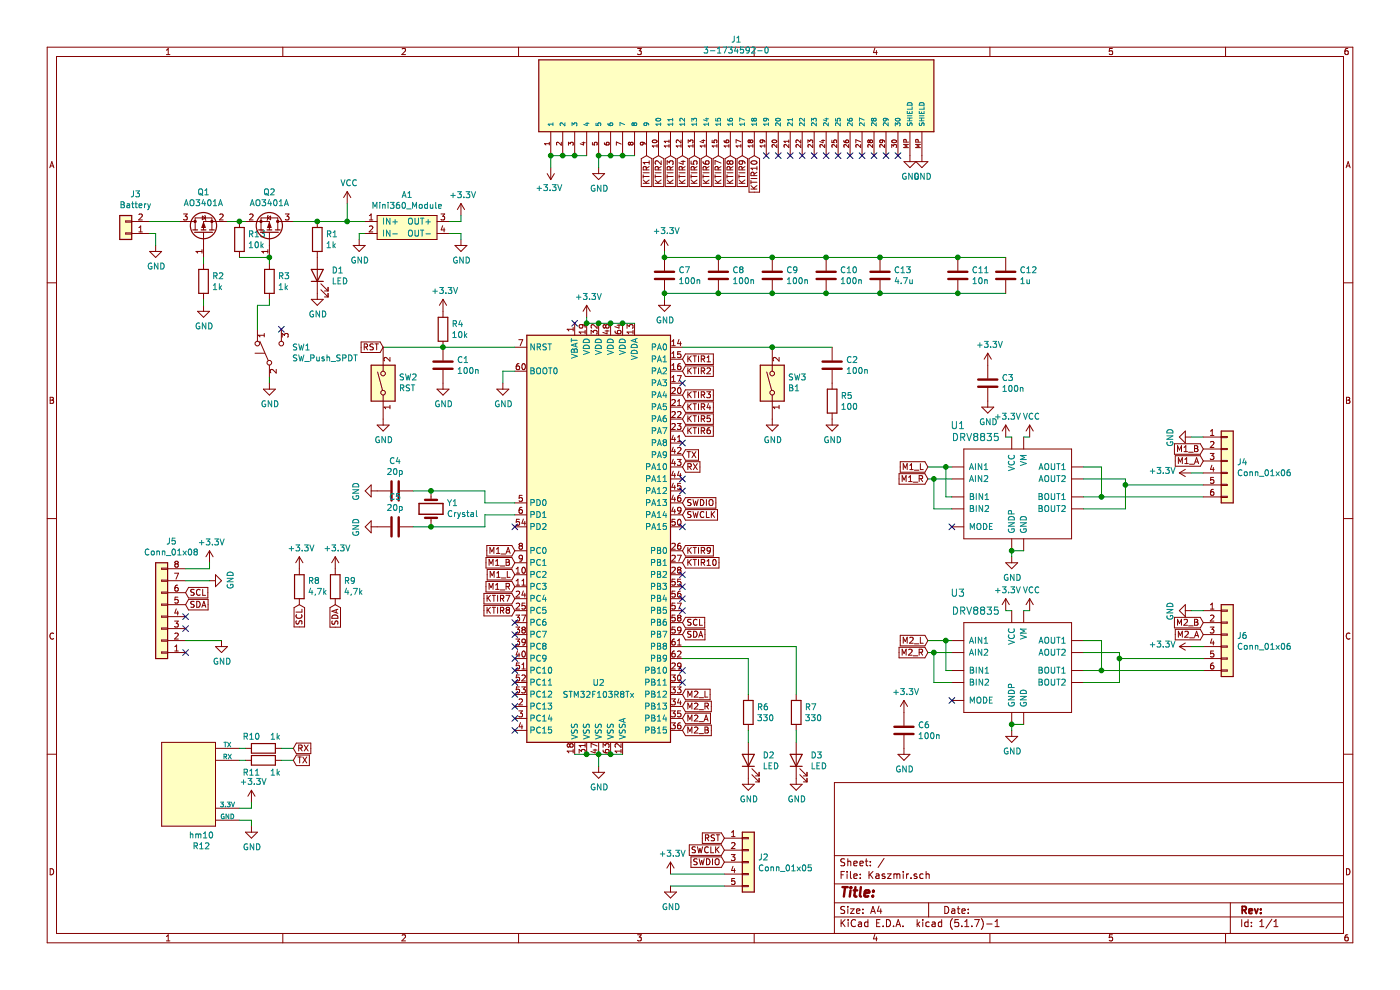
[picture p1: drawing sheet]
EESchema Schematic File Version 4
EELAYER 30 0
EELAYER END
$Descr A4 11693 8268
encoding utf-8
Sheet 1 1
Title ""
Date ""
Rev ""
Comp ""
Comment1 ""
Comment2 ""
Comment3 ""
Comment4 ""
$EndDescr
$Comp
L Connector_Generic:Conn_01x06 J4
U 1 1
P 10250 3850
F 0 "J4" H 10330 3842 50  0000 L CNN
F 1 "Conn_01x06" H 10330 3751 50  0000 L CNN
F 2 "Connector_PinSocket_2.54mm:PinSocket_1x06_P2.54mm_Vertical" H 10250 3850 50  0001 C CNN
F 3 "~" H 10250 3850 50  0001 C CNN
	1    10250 3850
	1    0    0    -1  
$EndComp
$Comp
L Connector_Generic:Conn_01x06 J6
U 1 1
P 10250 5300
F 0 "J6" H 10330 5292 50  0000 L CNN
F 1 "Conn_01x06" H 10330 5201 50  0000 L CNN
F 2 "Connector_PinSocket_2.54mm:PinSocket_1x06_P2.54mm_Vertical" H 10250 5300 50  0001 C CNN
F 3 "~" H 10250 5300 50  0001 C CNN
	1    10250 5300
	1    0    0    -1  
$EndComp
$Comp
L Connector_Generic:Conn_01x02 J3
U 1 1
P 1050 1950
F 0 "J3" H 968 1625 50  0000 C CNN
F 1 "Battery" H 968 1716 50  0000 C CNN
F 2 "Connector_PinHeader_2.54mm:PinHeader_1x02_P2.54mm_Vertical" H 1050 1950 50  0001 C CNN
F 3 "~" H 1050 1950 50  0001 C CNN
	1    1050 1950
	-1   0    0    1   
$EndComp
$Comp
L Charleslabs_Parts:Mini360_Module A1
U 1 1
P 3400 1900
F 0 "A1" H 3400 2175 50  0000 C CNN
F 1 "Mini360_Module" H 3400 2084 50  0000 C CNN
F 2 "Charleslabs_Parts:Mini360_Module" H 3400 1750 50  0001 C CNN
F 3 "" H 3150 2000 50  0001 C CNN
	1    3400 1900
	1    0    0    -1  
$EndComp
$Comp
L Transistor_FET:AO3401A Q1
U 1 1
P 1700 1950
F 0 "Q1" V 2042 1950 50  0000 C CNN
F 1 "AO3401A" V 1951 1950 50  0000 C CNN
F 2 "Package_TO_SOT_SMD:SOT-23" H 1900 1875 50  0001 L CIN
F 3 "http://www.aosmd.com/pdfs/datasheet/AO3401A.pdf" H 1700 1950 50  0001 L CNN
	1    1700 1950
	0    -1   -1   0   
$EndComp
$Comp
L Device:R R2
U 1 1
P 1700 2350
F 0 "R2" H 1770 2396 50  0000 L CNN
F 1 "1k" H 1770 2305 50  0000 L CNN
F 2 "Resistor_SMD:R_0603_1608Metric" V 1630 2350 50  0001 C CNN
F 3 "~" H 1700 2350 50  0001 C CNN
	1    1700 2350
	1    0    0    -1  
$EndComp
$Comp
L power:GND #PWR09
U 1 1
P 1700 2550
F 0 "#PWR09" H 1700 2300 50  0001 C CNN
F 1 "GND" H 1705 2377 50  0000 C CNN
F 2 "" H 1700 2550 50  0001 C CNN
F 3 "" H 1700 2550 50  0001 C CNN
	1    1700 2550
	1    0    0    -1  
$EndComp
$Comp
L power:VCC #PWR03
U 1 1
P 2900 1700
F 0 "#PWR03" H 2900 1550 50  0001 C CNN
F 1 "VCC" H 2915 1873 50  0000 C CNN
F 2 "" H 2900 1700 50  0001 C CNN
F 3 "" H 2900 1700 50  0001 C CNN
	1    2900 1700
	1    0    0    -1  
$EndComp
$Comp
L drv883x:DRV8835 U3
U 1 1
P 8500 5550
F 0 "U3" H 8000 6150 60  0000 C CNN
F 1 "DRV8835" H 8150 6000 60  0000 C CNN
F 2 "Package_SON:WSON-12-1EP_3x2mm_P0.5mm_EP1x2.65_ThermalVias" H 8200 5700 60  0001 C CNN
F 3 "" H 8200 5700 60  0001 C CNN
	1    8500 5550
	1    0    0    -1  
$EndComp
$Comp
L drv883x:DRV8835 U1
U 1 1
P 8500 4100
F 0 "U1" H 8000 4650 60  0000 C CNN
F 1 "DRV8835" H 8150 4550 60  0000 C CNN
F 2 "Package_SON:WSON-12-1EP_3x2mm_P0.5mm_EP1x2.65_ThermalVias" H 8200 4250 60  0001 C CNN
F 3 "" H 8200 4250 60  0001 C CNN
	1    8500 4100
	1    0    0    -1  
$EndComp
$Comp
L hm10:hm10 R12
U 1 1
P 1600 6550
F 0 "R12" H 1517 6035 50  0000 C CNN
F 1 "hm10" H 1517 6126 50  0000 C CNN
F 2 "hm10:HM10" V 1650 6300 50  0001 L CNN
F 3 "" H 1550 6500 50  0001 C CNN
	1    1600 6550
	-1   0    0    -1  
$EndComp
$Comp
L Connector_Generic:Conn_01x08 J5
U 1 1
P 1350 5150
F 0 "J5" H 1268 4525 50  0000 C CNN
F 1 "Conn_01x08" H 1268 4616 50  0000 C CNN
F 2 "Connector_PinHeader_2.54mm:PinHeader_1x08_P2.54mm_Vertical" H 1350 5150 50  0001 C CNN
F 3 "~" H 1350 5150 50  0001 C CNN
	1    1350 5150
	-1   0    0    1   
$EndComp
$Comp
L Transistor_FET:AO3401A Q2
U 1 1
P 2250 1950
F 0 "Q2" V 2592 1950 50  0000 C CNN
F 1 "AO3401A" V 2501 1950 50  0000 C CNN
F 2 "Package_TO_SOT_SMD:SOT-23" H 2450 1875 50  0001 L CIN
F 3 "http://www.aosmd.com/pdfs/datasheet/AO3401A.pdf" H 2250 1950 50  0001 L CNN
	1    2250 1950
	0    1    -1   0   
$EndComp
$Comp
L Device:R R3
U 1 1
P 2250 2350
F 0 "R3" H 2320 2396 50  0000 L CNN
F 1 "1k" H 2320 2305 50  0000 L CNN
F 2 "Resistor_SMD:R_0603_1608Metric" V 2180 2350 50  0001 C CNN
F 3 "~" H 2250 2350 50  0001 C CNN
	1    2250 2350
	1    0    0    -1  
$EndComp
$Comp
L power:GND #PWR013
U 1 1
P 2250 3200
F 0 "#PWR013" H 2250 2950 50  0001 C CNN
F 1 "GND" H 2255 3027 50  0000 C CNN
F 2 "" H 2250 3200 50  0001 C CNN
F 3 "" H 2250 3200 50  0001 C CNN
	1    2250 3200
	1    0    0    -1  
$EndComp
$Comp
L power:GND #PWR041
U 1 1
P 5000 6400
F 0 "#PWR041" H 5000 6150 50  0001 C CNN
F 1 "GND" H 5005 6227 50  0000 C CNN
F 2 "" H 5000 6400 50  0001 C CNN
F 3 "" H 5000 6400 50  0001 C CNN
	1    5000 6400
	1    0    0    -1  
$EndComp
$Comp
L power:GND #PWR043
U 1 1
P 2100 6900
F 0 "#PWR043" H 2100 6650 50  0001 C CNN
F 1 "GND" H 2105 6727 50  0000 C CNN
F 2 "" H 2100 6900 50  0001 C CNN
F 3 "" H 2100 6900 50  0001 C CNN
	1    2100 6900
	1    0    0    -1  
$EndComp
$Comp
L power:+3.3V #PWR04
U 1 1
P 3850 1800
F 0 "#PWR04" H 3850 1650 50  0001 C CNN
F 1 "+3.3V" H 3865 1973 50  0000 C CNN
F 2 "" H 3850 1800 50  0001 C CNN
F 3 "" H 3850 1800 50  0001 C CNN
	1    3850 1800
	1    0    0    -1  
$EndComp
$Comp
L power:+3.3V #PWR042
U 1 1
P 2100 6700
F 0 "#PWR042" H 2100 6550 50  0001 C CNN
F 1 "+3.3V" H 2115 6873 50  0000 C CNN
F 2 "" H 2100 6700 50  0001 C CNN
F 3 "" H 2100 6700 50  0001 C CNN
	1    2100 6700
	1    0    0    -1  
$EndComp
$Comp
L power:+3.3V #PWR011
U 1 1
P 4900 2650
F 0 "#PWR011" H 4900 2500 50  0001 C CNN
F 1 "+3.3V" H 4915 2823 50  0000 C CNN
F 2 "" H 4900 2650 50  0001 C CNN
F 3 "" H 4900 2650 50  0001 C CNN
	1    4900 2650
	1    0    0    -1  
$EndComp
Wire Wire Line
	1250 1850 1500 1850
$Comp
L power:GND #PWR07
U 1 1
P 1300 2050
F 0 "#PWR07" H 1300 1800 50  0001 C CNN
F 1 "GND" H 1305 1877 50  0000 C CNN
F 2 "" H 1300 2050 50  0001 C CNN
F 3 "" H 1300 2050 50  0001 C CNN
	1    1300 2050
	1    0    0    -1  
$EndComp
Wire Wire Line
	1250 1950 1300 1950
Wire Wire Line
	1300 1950 1300 2050
Wire Wire Line
	1700 2150 1700 2200
Wire Wire Line
	1700 2500 1700 2550
Wire Wire Line
	1900 1850 2000 1850
Wire Wire Line
	2250 2150 2250 2200
Wire Wire Line
	2250 2500 2250 2550
Wire Wire Line
	2250 3150 2250 3200
Wire Wire Line
	2450 1850 2650 1850
Wire Wire Line
	2900 1700 2900 1850
Connection ~ 2900 1850
Wire Wire Line
	2900 1850 3050 1850
$Comp
L power:GND #PWR05
U 1 1
P 3000 2000
F 0 "#PWR05" H 3000 1750 50  0001 C CNN
F 1 "GND" H 3005 1827 50  0000 C CNN
F 2 "" H 3000 2000 50  0001 C CNN
F 3 "" H 3000 2000 50  0001 C CNN
	1    3000 2000
	1    0    0    -1  
$EndComp
Wire Wire Line
	3000 2000 3000 1950
Wire Wire Line
	3000 1950 3050 1950
$Comp
L power:GND #PWR06
U 1 1
P 3850 2000
F 0 "#PWR06" H 3850 1750 50  0001 C CNN
F 1 "GND" H 3855 1827 50  0000 C CNN
F 2 "" H 3850 2000 50  0001 C CNN
F 3 "" H 3850 2000 50  0001 C CNN
	1    3850 2000
	1    0    0    -1  
$EndComp
Wire Wire Line
	3750 1950 3850 1950
Wire Wire Line
	3850 1950 3850 2000
Wire Wire Line
	3750 1850 3850 1850
Wire Wire Line
	3850 1850 3850 1800
$Comp
L power:+3.3V #PWR01
U 1 1
P 4600 1400
F 0 "#PWR01" H 4600 1250 50  0001 C CNN
F 1 "+3.3V" H 4615 1573 50  0000 C CNN
F 2 "" H 4600 1400 50  0001 C CNN
F 3 "" H 4600 1400 50  0001 C CNN
	1    4600 1400
	-1   0    0    1   
$EndComp
Wire Wire Line
	4600 1400 4600 1300
$Comp
L Switch:SW_DIP_x01 SW2
U 1 1
P 3200 3200
F 0 "SW2" V 3246 3070 50  0000 R CNN
F 1 "RST" V 3155 3070 50  0000 R CNN
F 2 "Button_Switch_SMD:SW_SPST_B3U-1000P-B" H 3200 3200 50  0001 C CNN
F 3 "~" H 3200 3200 50  0001 C CNN
	1    3200 3200
	0    -1   -1   0   
$EndComp
$Comp
L Switch:SW_DIP_x01 SW3
U 1 1
P 6450 3200
F 0 "SW3" V 6496 3070 50  0000 R CNN
F 1 "B1" V 6405 3070 50  0000 R CNN
F 2 "Button_Switch_SMD:SW_SPST_B3U-1000P-B" H 6450 3200 50  0001 C CNN
F 3 "~" H 6450 3200 50  0001 C CNN
	1    6450 3200
	0    -1   -1   0   
$EndComp
$Comp
L Device:LED D1
U 1 1
P 2650 2300
F 0 "D1" V 2689 2182 50  0000 R CNN
F 1 "LED" V 2598 2182 50  0000 R CNN
F 2 "LED_SMD:LED_0603_1608Metric" H 2650 2300 50  0001 C CNN
F 3 "~" H 2650 2300 50  0001 C CNN
	1    2650 2300
	0    -1   -1   0   
$EndComp
$Comp
L Device:LED D3
U 1 1
P 6650 6350
F 0 "D3" V 6689 6232 50  0000 R CNN
F 1 "LED" V 6598 6232 50  0000 R CNN
F 2 "LED_SMD:LED_0603_1608Metric" H 6650 6350 50  0001 C CNN
F 3 "~" H 6650 6350 50  0001 C CNN
	1    6650 6350
	0    -1   -1   0   
$EndComp
$Comp
L Device:LED D2
U 1 1
P 6250 6350
F 0 "D2" V 6289 6232 50  0000 R CNN
F 1 "LED" V 6198 6232 50  0000 R CNN
F 2 "LED_SMD:LED_0603_1608Metric" H 6250 6350 50  0001 C CNN
F 3 "~" H 6250 6350 50  0001 C CNN
	1    6250 6350
	0    -1   -1   0   
$EndComp
$Comp
L power:GND #PWR022
U 1 1
P 9950 3650
F 0 "#PWR022" H 9950 3400 50  0001 C CNN
F 1 "GND" H 9955 3477 50  0000 C CNN
F 2 "" H 9950 3650 50  0001 C CNN
F 3 "" H 9950 3650 50  0001 C CNN
	1    9950 3650
	0    1    1    0   
$EndComp
$Comp
L power:+3.3V #PWR020
U 1 1
P 8400 3650
F 0 "#PWR020" H 8400 3500 50  0001 C CNN
F 1 "+3.3V" H 8415 3823 50  0000 C CNN
F 2 "" H 8400 3650 50  0001 C CNN
F 3 "" H 8400 3650 50  0001 C CNN
	1    8400 3650
	1    0    0    -1  
$EndComp
$Comp
L power:+3.3V #PWR037
U 1 1
P 9950 5400
F 0 "#PWR037" H 9950 5250 50  0001 C CNN
F 1 "+3.3V" V 9965 5528 50  0000 L CNN
F 2 "" H 9950 5400 50  0001 C CNN
F 3 "" H 9950 5400 50  0001 C CNN
	1    9950 5400
	0    -1   -1   0   
$EndComp
$Comp
L power:GND #PWR035
U 1 1
P 9950 5100
F 0 "#PWR035" H 9950 4850 50  0001 C CNN
F 1 "GND" H 9955 4927 50  0000 C CNN
F 2 "" H 9950 5100 50  0001 C CNN
F 3 "" H 9950 5100 50  0001 C CNN
	1    9950 5100
	0    1    1    0   
$EndComp
Text GLabel 10050 5200 0    50   Input ~ 0
M2_B
Text GLabel 10050 5300 0    50   Input ~ 0
M2_A
Wire Wire Line
	9950 5400 10050 5400
Wire Wire Line
	9950 5100 10050 5100
Text GLabel 10050 3750 0    50   Input ~ 0
M1_B
Text GLabel 10050 3850 0    50   Input ~ 0
M1_A
Wire Wire Line
	9950 3650 10050 3650
Wire Wire Line
	9950 3950 10050 3950
Wire Wire Line
	9050 5600 9200 5600
Wire Wire Line
	9050 5350 9200 5350
Wire Wire Line
	9200 5350 9200 5600
Connection ~ 9200 5600
Wire Wire Line
	9200 5600 10050 5600
Wire Wire Line
	9050 5450 9350 5450
Wire Wire Line
	9350 5450 9350 5500
Wire Wire Line
	9350 5500 10050 5500
Wire Wire Line
	9050 5700 9350 5700
Wire Wire Line
	9350 5700 9350 5500
Connection ~ 9350 5500
Wire Wire Line
	9050 4150 9200 4150
Wire Wire Line
	9050 3900 9200 3900
Wire Wire Line
	9200 3900 9200 4150
Connection ~ 9200 4150
Wire Wire Line
	9200 4150 10050 4150
Wire Wire Line
	9050 4000 9400 4000
Wire Wire Line
	9400 4000 9400 4050
Wire Wire Line
	9400 4050 10050 4050
Wire Wire Line
	9050 4250 9400 4250
Wire Wire Line
	9400 4250 9400 4050
Connection ~ 9400 4050
$Comp
L power:VCC #PWR021
U 1 1
P 8600 3650
F 0 "#PWR021" H 8600 3500 50  0001 C CNN
F 1 "VCC" H 8615 3823 50  0000 C CNN
F 2 "" H 8600 3650 50  0001 C CNN
F 3 "" H 8600 3650 50  0001 C CNN
	1    8600 3650
	1    0    0    -1  
$EndComp
Wire Wire Line
	8400 3650 8450 3650
Wire Wire Line
	8550 3650 8600 3650
$Comp
L power:GND #PWR026
U 1 1
P 8450 4650
F 0 "#PWR026" H 8450 4400 50  0001 C CNN
F 1 "GND" H 8455 4477 50  0000 C CNN
F 2 "" H 8450 4650 50  0001 C CNN
F 3 "" H 8450 4650 50  0001 C CNN
	1    8450 4650
	1    0    0    -1  
$EndComp
Wire Wire Line
	8450 4650 8450 4600
Wire Wire Line
	8450 4600 8550 4600
Connection ~ 8450 4600
$Comp
L power:+3.3V #PWR023
U 1 1
P 9950 3950
F 0 "#PWR023" H 9950 3800 50  0001 C CNN
F 1 "+3.3V" V 9965 4078 50  0000 L CNN
F 2 "" H 9950 3950 50  0001 C CNN
F 3 "" H 9950 3950 50  0001 C CNN
	1    9950 3950
	0    -1   -1   0   
$EndComp
$Comp
L power:VCC #PWR034
U 1 1
P 8600 5100
F 0 "#PWR034" H 8600 4950 50  0001 C CNN
F 1 "VCC" H 8615 5273 50  0000 C CNN
F 2 "" H 8600 5100 50  0001 C CNN
F 3 "" H 8600 5100 50  0001 C CNN
	1    8600 5100
	1    0    0    -1  
$EndComp
$Comp
L power:+3.3V #PWR033
U 1 1
P 8400 5100
F 0 "#PWR033" H 8400 4950 50  0001 C CNN
F 1 "+3.3V" H 8415 5273 50  0000 C CNN
F 2 "" H 8400 5100 50  0001 C CNN
F 3 "" H 8400 5100 50  0001 C CNN
	1    8400 5100
	1    0    0    -1  
$EndComp
Wire Wire Line
	8400 5100 8450 5100
Wire Wire Line
	8550 5100 8600 5100
$Comp
L power:GND #PWR039
U 1 1
P 8450 6100
F 0 "#PWR039" H 8450 5850 50  0001 C CNN
F 1 "GND" H 8455 5927 50  0000 C CNN
F 2 "" H 8450 6100 50  0001 C CNN
F 3 "" H 8450 6100 50  0001 C CNN
	1    8450 6100
	1    0    0    -1  
$EndComp
Wire Wire Line
	8450 6100 8450 6050
Wire Wire Line
	8450 6050 8550 6050
Connection ~ 8450 6050
$Comp
L Device:R R6
U 1 1
P 6250 5950
F 0 "R6" H 6320 5996 50  0000 L CNN
F 1 "330" H 6320 5905 50  0000 L CNN
F 2 "Resistor_SMD:R_0603_1608Metric" V 6180 5950 50  0001 C CNN
F 3 "~" H 6250 5950 50  0001 C CNN
	1    6250 5950
	1    0    0    -1  
$EndComp
$Comp
L Device:R R7
U 1 1
P 6650 5950
F 0 "R7" H 6720 5996 50  0000 L CNN
F 1 "330" H 6720 5905 50  0000 L CNN
F 2 "Resistor_SMD:R_0603_1608Metric" V 6580 5950 50  0001 C CNN
F 3 "~" H 6650 5950 50  0001 C CNN
	1    6650 5950
	1    0    0    -1  
$EndComp
$Comp
L Device:C C1
U 1 1
P 3700 3050
F 0 "C1" H 3815 3096 50  0000 L CNN
F 1 "100n" H 3815 3005 50  0000 L CNN
F 2 "Capacitor_SMD:C_0603_1608Metric" H 3738 2900 50  0001 C CNN
F 3 "~" H 3700 3050 50  0001 C CNN
	1    3700 3050
	1    0    0    -1  
$EndComp
$Comp
L power:GND #PWR015
U 1 1
P 4200 3200
F 0 "#PWR015" H 4200 2950 50  0001 C CNN
F 1 "GND" H 4205 3027 50  0000 C CNN
F 2 "" H 4200 3200 50  0001 C CNN
F 3 "" H 4200 3200 50  0001 C CNN
	1    4200 3200
	1    0    0    -1  
$EndComp
Wire Wire Line
	4200 3200 4200 3100
$Comp
L power:GND #PWR014
U 1 1
P 3700 3200
F 0 "#PWR014" H 3700 2950 50  0001 C CNN
F 1 "GND" H 3705 3027 50  0000 C CNN
F 2 "" H 3700 3200 50  0001 C CNN
F 3 "" H 3700 3200 50  0001 C CNN
	1    3700 3200
	1    0    0    -1  
$EndComp
$Comp
L Device:R R4
U 1 1
P 3700 2750
F 0 "R4" H 3770 2796 50  0000 L CNN
F 1 "10k" H 3770 2705 50  0000 L CNN
F 2 "Resistor_SMD:R_0603_1608Metric" V 3630 2750 50  0001 C CNN
F 3 "~" H 3700 2750 50  0001 C CNN
	1    3700 2750
	1    0    0    -1  
$EndComp
Connection ~ 3700 2900
$Comp
L power:+3.3V #PWR010
U 1 1
P 3700 2600
F 0 "#PWR010" H 3700 2450 50  0001 C CNN
F 1 "+3.3V" H 3715 2773 50  0000 C CNN
F 2 "" H 3700 2600 50  0001 C CNN
F 3 "" H 3700 2600 50  0001 C CNN
	1    3700 2600
	1    0    0    -1  
$EndComp
$Comp
L power:GND #PWR017
U 1 1
P 3200 3500
F 0 "#PWR017" H 3200 3250 50  0001 C CNN
F 1 "GND" H 3205 3327 50  0000 C CNN
F 2 "" H 3200 3500 50  0001 C CNN
F 3 "" H 3200 3500 50  0001 C CNN
	1    3200 3500
	1    0    0    -1  
$EndComp
Wire Wire Line
	3200 2900 3700 2900
$Comp
L power:+3.3V #PWR027
U 1 1
P 1750 4700
F 0 "#PWR027" H 1750 4550 50  0001 C CNN
F 1 "+3.3V" H 1765 4873 50  0000 C CNN
F 2 "" H 1750 4700 50  0001 C CNN
F 3 "" H 1750 4700 50  0001 C CNN
	1    1750 4700
	1    0    0    -1  
$EndComp
$Comp
L power:GND #PWR032
U 1 1
P 1750 4850
F 0 "#PWR032" H 1750 4600 50  0001 C CNN
F 1 "GND" H 1755 4677 50  0000 C CNN
F 2 "" H 1750 4850 50  0001 C CNN
F 3 "" H 1750 4850 50  0001 C CNN
	1    1750 4850
	0    -1   -1   0   
$EndComp
Text GLabel 1550 4950 2    50   Input ~ 0
SCL
Text GLabel 1550 5050 2    50   Input ~ 0
SDA
$Comp
L power:GND #PWR036
U 1 1
P 1850 5350
F 0 "#PWR036" H 1850 5100 50  0001 C CNN
F 1 "GND" H 1855 5177 50  0000 C CNN
F 2 "" H 1850 5350 50  0001 C CNN
F 3 "" H 1850 5350 50  0001 C CNN
	1    1850 5350
	1    0    0    -1  
$EndComp
Wire Wire Line
	1850 5350 1550 5350
NoConn ~ 1550 5150
NoConn ~ 1550 5250
NoConn ~ 1550 5450
Wire Wire Line
	1750 4700 1750 4750
Wire Wire Line
	1750 4750 1550 4750
Wire Wire Line
	1750 4850 1550 4850
$Comp
L MCU_ST_STM32F1:STM32F103R8Tx U2
U 1 1
P 5000 4500
F 0 "U2" H 5000 3300 50  0000 C CNN
F 1 "STM32F103R8Tx" H 5000 3200 50  0000 C CNN
F 2 "Package_QFP:LQFP-64_10x10mm_P0.5mm" H 4400 2800 50  0001 R CNN
F 3 "http://www.st.com/st-web-ui/static/active/en/resource/technical/document/datasheet/CD00161566.pdf" H 5000 4500 50  0001 C CNN
	1    5000 4500
	1    0    0    -1  
$EndComp
Wire Wire Line
	5000 6400 5000 6300
Wire Wire Line
	4900 2700 4900 2650
Wire Wire Line
	4900 2700 5000 2700
Connection ~ 4900 2700
Connection ~ 5000 2700
Wire Wire Line
	5000 2700 5100 2700
Connection ~ 5100 2700
Wire Wire Line
	5100 2700 5200 2700
Connection ~ 5200 2700
Wire Wire Line
	5200 2700 5300 2700
Wire Wire Line
	4800 6300 4900 6300
Connection ~ 4900 6300
Wire Wire Line
	4900 6300 5000 6300
Connection ~ 5000 6300
Wire Wire Line
	5000 6300 5100 6300
Connection ~ 5100 6300
Wire Wire Line
	5100 6300 5200 6300
Text GLabel 5700 5300 2    50   Input ~ 0
SDA
Text GLabel 5700 5200 2    50   Input ~ 0
SCL
$Comp
L Device:Crystal Y1
U 1 1
P 3600 4250
F 0 "Y1" V 3646 4119 50  0000 R CNN
F 1 "Crystal" V 3555 4119 50  0000 R CNN
F 2 "Crystal:Crystal_SMD_5032-2Pin_5.0x3.2mm" H 3600 4250 50  0001 C CNN
F 3 "~" H 3600 4250 50  0001 C CNN
	1    3600 4250
	0    -1   -1   0   
$EndComp
Wire Wire Line
	3600 4100 4050 4100
Wire Wire Line
	4050 4100 4050 4200
Wire Wire Line
	4050 4200 4300 4200
Wire Wire Line
	4300 4300 4050 4300
Wire Wire Line
	4050 4300 4050 4400
Wire Wire Line
	4050 4400 3600 4400
Text GLabel 5700 3900 2    50   Input ~ 0
RX
Text GLabel 5700 3800 2    50   Input ~ 0
TX
Wire Wire Line
	3700 2900 4300 2900
Wire Wire Line
	4200 3100 4300 3100
Text GLabel 5700 4300 2    50   Input ~ 0
SWCLK
Text GLabel 5700 4200 2    50   Input ~ 0
SWDIO
Text GLabel 3200 2900 0    50   Input ~ 0
RST
Text GLabel 7750 3900 0    50   Input ~ 0
M1_L
Text GLabel 7750 4000 0    50   Input ~ 0
M1_R
Wire Wire Line
	7750 3900 7900 3900
Wire Wire Line
	7900 3900 7900 4150
Wire Wire Line
	7900 4150 7950 4150
Connection ~ 7900 3900
Wire Wire Line
	7900 3900 7950 3900
Wire Wire Line
	7950 4000 7800 4000
Wire Wire Line
	7950 4250 7800 4250
Wire Wire Line
	7800 4250 7800 4000
Connection ~ 7800 4000
Wire Wire Line
	7800 4000 7750 4000
Text GLabel 7750 5350 0    50   Input ~ 0
M2_L
Text GLabel 7750 5450 0    50   Input ~ 0
M2_R
Wire Wire Line
	7750 5350 7900 5350
Wire Wire Line
	7750 5450 7800 5450
Wire Wire Line
	7900 5350 7900 5600
Wire Wire Line
	7900 5600 7950 5600
Connection ~ 7900 5350
Wire Wire Line
	7900 5350 7950 5350
Wire Wire Line
	7800 5450 7800 5700
Wire Wire Line
	7800 5700 7950 5700
Connection ~ 7800 5450
Wire Wire Line
	7800 5450 7950 5450
Text GLabel 2450 6350 2    50   Input ~ 0
TX
Text GLabel 2450 6250 2    50   Input ~ 0
RX
Wire Wire Line
	2000 6750 2100 6750
Wire Wire Line
	2100 6750 2100 6700
Wire Wire Line
	2000 6850 2100 6850
Wire Wire Line
	2100 6850 2100 6900
Text GLabel 5700 3300 2    50   Input ~ 0
KTIR3
Text GLabel 5700 3400 2    50   Input ~ 0
KTIR4
Text GLabel 5700 3500 2    50   Input ~ 0
KTIR5
Text GLabel 5700 3600 2    50   Input ~ 0
KTIR6
Text GLabel 4300 5000 0    50   Input ~ 0
KTIR7
Text GLabel 4300 5100 0    50   Input ~ 0
KTIR8
Text GLabel 5700 4600 2    50   Input ~ 0
KTIR9
Text GLabel 5700 4700 2    50   Input ~ 0
KTIR10
Text GLabel 5700 3000 2    50   Input ~ 0
KTIR1
Text GLabel 5700 3100 2    50   Input ~ 0
KTIR2
Text GLabel 5400 1300 3    50   Input ~ 0
KTIR1
Text GLabel 5500 1300 3    50   Input ~ 0
KTIR2
Text GLabel 5600 1300 3    50   Input ~ 0
KTIR3
Text GLabel 5700 1300 3    50   Input ~ 0
KTIR4
Text GLabel 5800 1300 3    50   Input ~ 0
KTIR5
Text GLabel 5900 1300 3    50   Input ~ 0
KTIR6
Text GLabel 6000 1300 3    50   Input ~ 0
KTIR7
Text GLabel 6100 1300 3    50   Input ~ 0
KTIR8
Text GLabel 6200 1300 3    50   Input ~ 0
KTIR9
Text GLabel 6300 1300 3    50   Input ~ 0
KTIR10
$Comp
L Device:C C4
U 1 1
P 3300 4100
F 0 "C4" V 3048 4100 50  0000 C CNN
F 1 "20p" V 3139 4100 50  0000 C CNN
F 2 "Capacitor_SMD:C_0603_1608Metric" H 3338 3950 50  0001 C CNN
F 3 "~" H 3300 4100 50  0001 C CNN
	1    3300 4100
	0    1    1    0   
$EndComp
$Comp
L Device:C C5
U 1 1
P 3300 4400
F 0 "C5" V 3048 4400 50  0000 C CNN
F 1 "20p" V 3139 4400 50  0000 C CNN
F 2 "Capacitor_SMD:C_0603_1608Metric" H 3338 4250 50  0001 C CNN
F 3 "~" H 3300 4400 50  0001 C CNN
	1    3300 4400
	0    1    1    0   
$EndComp
$Comp
L power:GND #PWR024
U 1 1
P 3150 4100
F 0 "#PWR024" H 3150 3850 50  0001 C CNN
F 1 "GND" H 3155 3927 50  0000 C CNN
F 2 "" H 3150 4100 50  0001 C CNN
F 3 "" H 3150 4100 50  0001 C CNN
	1    3150 4100
	0    1    1    0   
$EndComp
$Comp
L power:GND #PWR025
U 1 1
P 3150 4400
F 0 "#PWR025" H 3150 4150 50  0001 C CNN
F 1 "GND" H 3155 4227 50  0000 C CNN
F 2 "" H 3150 4400 50  0001 C CNN
F 3 "" H 3150 4400 50  0001 C CNN
	1    3150 4400
	0    1    1    0   
$EndComp
Wire Wire Line
	3450 4100 3600 4100
Connection ~ 3600 4100
Wire Wire Line
	3450 4400 3600 4400
Connection ~ 3600 4400
NoConn ~ 7950 4400
NoConn ~ 7950 5850
$Comp
L Device:R R1
U 1 1
P 2650 2000
F 0 "R1" H 2720 2046 50  0000 L CNN
F 1 "1k" H 2720 1955 50  0000 L CNN
F 2 "Resistor_SMD:R_0603_1608Metric" V 2580 2000 50  0001 C CNN
F 3 "~" H 2650 2000 50  0001 C CNN
	1    2650 2000
	1    0    0    -1  
$EndComp
Connection ~ 2650 1850
Wire Wire Line
	2650 1850 2900 1850
$Comp
L power:GND #PWR08
U 1 1
P 2650 2450
F 0 "#PWR08" H 2650 2200 50  0001 C CNN
F 1 "GND" H 2655 2277 50  0000 C CNN
F 2 "" H 2650 2450 50  0001 C CNN
F 3 "" H 2650 2450 50  0001 C CNN
	1    2650 2450
	1    0    0    -1  
$EndComp
$Comp
L Device:C C2
U 1 1
P 6950 3050
F 0 "C2" H 7065 3096 50  0000 L CNN
F 1 "100n" H 7065 3005 50  0000 L CNN
F 2 "Capacitor_SMD:C_0603_1608Metric" H 6988 2900 50  0001 C CNN
F 3 "~" H 6950 3050 50  0001 C CNN
	1    6950 3050
	1    0    0    -1  
$EndComp
$Comp
L Device:R R5
U 1 1
P 6950 3350
F 0 "R5" H 7020 3396 50  0000 L CNN
F 1 "100" H 7020 3305 50  0000 L CNN
F 2 "Resistor_SMD:R_0603_1608Metric" V 6880 3350 50  0001 C CNN
F 3 "~" H 6950 3350 50  0001 C CNN
	1    6950 3350
	1    0    0    -1  
$EndComp
$Comp
L power:GND #PWR019
U 1 1
P 6950 3500
F 0 "#PWR019" H 6950 3250 50  0001 C CNN
F 1 "GND" H 6955 3327 50  0000 C CNN
F 2 "" H 6950 3500 50  0001 C CNN
F 3 "" H 6950 3500 50  0001 C CNN
	1    6950 3500
	1    0    0    -1  
$EndComp
$Comp
L power:GND #PWR018
U 1 1
P 6450 3500
F 0 "#PWR018" H 6450 3250 50  0001 C CNN
F 1 "GND" H 6455 3327 50  0000 C CNN
F 2 "" H 6450 3500 50  0001 C CNN
F 3 "" H 6450 3500 50  0001 C CNN
	1    6450 3500
	1    0    0    -1  
$EndComp
Wire Wire Line
	5700 2900 6450 2900
Connection ~ 6450 2900
Wire Wire Line
	6450 2900 6950 2900
Wire Wire Line
	6250 6100 6250 6200
Wire Wire Line
	6650 6100 6650 6200
$Comp
L power:GND #PWR028
U 1 1
P 6250 6500
F 0 "#PWR028" H 6250 6250 50  0001 C CNN
F 1 "GND" H 6255 6327 50  0000 C CNN
F 2 "" H 6250 6500 50  0001 C CNN
F 3 "" H 6250 6500 50  0001 C CNN
	1    6250 6500
	1    0    0    -1  
$EndComp
$Comp
L power:GND #PWR029
U 1 1
P 6650 6500
F 0 "#PWR029" H 6650 6250 50  0001 C CNN
F 1 "GND" H 6655 6327 50  0000 C CNN
F 2 "" H 6650 6500 50  0001 C CNN
F 3 "" H 6650 6500 50  0001 C CNN
	1    6650 6500
	1    0    0    -1  
$EndComp
$Comp
L Device:R R10
U 1 1
P 2200 6250
F 0 "R10" V 2100 6150 50  0000 C CNN
F 1 "1k" V 2100 6350 50  0000 C CNN
F 2 "Resistor_SMD:R_0603_1608Metric" V 2130 6250 50  0001 C CNN
F 3 "~" H 2200 6250 50  0001 C CNN
	1    2200 6250
	0    1    1    0   
$EndComp
$Comp
L Device:R R11
U 1 1
P 2200 6350
F 0 "R11" V 2300 6250 50  0000 C CNN
F 1 "1k" V 2300 6450 50  0000 C CNN
F 2 "Resistor_SMD:R_0603_1608Metric" V 2130 6350 50  0001 C CNN
F 3 "~" H 2200 6350 50  0001 C CNN
	1    2200 6350
	0    1    1    0   
$EndComp
$Comp
L Device:R R8
U 1 1
P 2500 4900
F 0 "R8" H 2430 4854 50  0000 R CNN
F 1 "4,7k" H 2430 4945 50  0000 R CNN
F 2 "Resistor_SMD:R_0603_1608Metric" V 2430 4900 50  0001 C CNN
F 3 "~" H 2500 4900 50  0001 C CNN
	1    2500 4900
	-1   0    0    1   
$EndComp
$Comp
L Device:R R9
U 1 1
P 2800 4900
F 0 "R9" H 2730 4854 50  0000 R CNN
F 1 "4,7k" H 2730 4945 50  0000 R CNN
F 2 "Resistor_SMD:R_0603_1608Metric" V 2730 4900 50  0001 C CNN
F 3 "~" H 2800 4900 50  0001 C CNN
	1    2800 4900
	-1   0    0    1   
$EndComp
Text GLabel 2500 5050 3    50   Input ~ 0
SCL
Text GLabel 2800 5050 3    50   Input ~ 0
SDA
$Comp
L power:+3.3V #PWR030
U 1 1
P 2500 4750
F 0 "#PWR030" H 2500 4600 50  0001 C CNN
F 1 "+3.3V" H 2515 4923 50  0000 C CNN
F 2 "" H 2500 4750 50  0001 C CNN
F 3 "" H 2500 4750 50  0001 C CNN
	1    2500 4750
	1    0    0    -1  
$EndComp
$Comp
L power:+3.3V #PWR031
U 1 1
P 2800 4750
F 0 "#PWR031" H 2800 4600 50  0001 C CNN
F 1 "+3.3V" H 2815 4923 50  0000 C CNN
F 2 "" H 2800 4750 50  0001 C CNN
F 3 "" H 2800 4750 50  0001 C CNN
	1    2800 4750
	1    0    0    -1  
$EndComp
Wire Wire Line
	2000 6250 2050 6250
Wire Wire Line
	2000 6350 2050 6350
Wire Wire Line
	2350 6250 2450 6250
Wire Wire Line
	2350 6350 2450 6350
NoConn ~ 4300 5800
NoConn ~ 4300 5700
NoConn ~ 4300 5600
NoConn ~ 4300 5500
NoConn ~ 4300 5400
NoConn ~ 4300 5300
NoConn ~ 4300 5200
NoConn ~ 4300 4400
NoConn ~ 6500 1300
NoConn ~ 6600 1300
NoConn ~ 6700 1300
NoConn ~ 6800 1300
NoConn ~ 6900 1300
NoConn ~ 7000 1300
NoConn ~ 7100 1300
NoConn ~ 7200 1300
NoConn ~ 7300 1300
NoConn ~ 7400 1300
NoConn ~ 7500 1300
$Comp
L Device:C C3
U 1 1
P 8250 3200
F 0 "C3" H 8365 3246 50  0000 L CNN
F 1 "100n" H 8365 3155 50  0000 L CNN
F 2 "Capacitor_SMD:C_0603_1608Metric" H 8288 3050 50  0001 C CNN
F 3 "~" H 8250 3200 50  0001 C CNN
	1    8250 3200
	1    0    0    -1  
$EndComp
$Comp
L power:GND #PWR016
U 1 1
P 8250 3350
F 0 "#PWR016" H 8250 3100 50  0001 C CNN
F 1 "GND" H 8255 3177 50  0000 C CNN
F 2 "" H 8250 3350 50  0001 C CNN
F 3 "" H 8250 3350 50  0001 C CNN
	1    8250 3350
	1    0    0    -1  
$EndComp
$Comp
L power:+3.3V #PWR012
U 1 1
P 8250 3050
F 0 "#PWR012" H 8250 2900 50  0001 C CNN
F 1 "+3.3V" H 8265 3223 50  0000 C CNN
F 2 "" H 8250 3050 50  0001 C CNN
F 3 "" H 8250 3050 50  0001 C CNN
	1    8250 3050
	1    0    0    -1  
$EndComp
$Comp
L Device:C C6
U 1 1
P 7550 6100
F 0 "C6" H 7665 6146 50  0000 L CNN
F 1 "100n" H 7665 6055 50  0000 L CNN
F 2 "Capacitor_SMD:C_0603_1608Metric" H 7588 5950 50  0001 C CNN
F 3 "~" H 7550 6100 50  0001 C CNN
	1    7550 6100
	1    0    0    -1  
$EndComp
$Comp
L power:GND #PWR040
U 1 1
P 7550 6250
F 0 "#PWR040" H 7550 6000 50  0001 C CNN
F 1 "GND" H 7555 6077 50  0000 C CNN
F 2 "" H 7550 6250 50  0001 C CNN
F 3 "" H 7550 6250 50  0001 C CNN
	1    7550 6250
	1    0    0    -1  
$EndComp
$Comp
L power:+3.3V #PWR038
U 1 1
P 7550 5950
F 0 "#PWR038" H 7550 5800 50  0001 C CNN
F 1 "+3.3V" H 7565 6123 50  0000 C CNN
F 2 "" H 7550 5950 50  0001 C CNN
F 3 "" H 7550 5950 50  0001 C CNN
	1    7550 5950
	1    0    0    -1  
$EndComp
$Comp
L 3-1734592-0:3-1734592-0 J1
U 1 1
P 6100 800
F 0 "J1" V 6567 750 50  0000 C CNN
F 1 "3-1734592-0" V 6476 750 50  0000 C CNN
F 2 "Connector_FFC-FPC:TE_3-1734839-0_1x30-1MP_P0.5mm_Horizontal" H 6100 800 50  0001 L BNN
F 3 "" H 6100 800 50  0001 L BNN
F 4 "2.05mm" H 6100 800 50  0001 L BNN "MAXIMUM_PACKAGE_HEIGHT"
F 5 "C" H 6100 800 50  0001 L BNN "PARTREV"
F 6 "TE Connectivity" H 6100 800 50  0001 L BNN "MANUFACTURER"
F 7 "Manufacturer Recommendations" H 6100 800 50  0001 L BNN "STANDARD"
	1    6100 800 
	0    -1   -1   0   
$EndComp
$Comp
L power:GND #PWR02
U 1 1
P 5000 1400
F 0 "#PWR02" H 5000 1150 50  0001 C CNN
F 1 "GND" H 5005 1227 50  0000 C CNN
F 2 "" H 5000 1400 50  0001 C CNN
F 3 "" H 5000 1400 50  0001 C CNN
	1    5000 1400
	1    0    0    -1  
$EndComp
$Comp
L power:GND #PWR044
U 1 1
P 7700 1300
F 0 "#PWR044" H 7700 1050 50  0001 C CNN
F 1 "GND" H 7705 1127 50  0000 C CNN
F 2 "" H 7700 1300 50  0001 C CNN
F 3 "" H 7700 1300 50  0001 C CNN
	1    7700 1300
	1    0    0    -1  
$EndComp
Text GLabel 4300 4800 0    50   Input ~ 0
M1_L
Text GLabel 4300 4900 0    50   Input ~ 0
M1_R
Text GLabel 4300 4700 0    50   Input ~ 0
M1_B
Text GLabel 4300 4600 0    50   Input ~ 0
M1_A
Text GLabel 5700 5800 2    50   Input ~ 0
M2_L
Text GLabel 5700 5900 2    50   Input ~ 0
M2_R
Text GLabel 5700 6000 2    50   Input ~ 0
M2_A
Text GLabel 5700 6100 2    50   Input ~ 0
M2_B
NoConn ~ 5700 4400
NoConn ~ 5700 4900
NoConn ~ 5700 5000
NoConn ~ 5700 5100
NoConn ~ 5700 3700
$Comp
L Connector_Generic:Conn_01x05 J2
U 1 1
P 6250 7200
F 0 "J2" H 6330 7242 50  0000 L CNN
F 1 "Conn_01x05" H 6330 7151 50  0000 L CNN
F 2 "Connector_PinHeader_2.54mm:PinHeader_1x05_P2.54mm_Vertical" H 6250 7200 50  0001 C CNN
F 3 "~" H 6250 7200 50  0001 C CNN
	1    6250 7200
	1    0    0    -1  
$EndComp
$Comp
L power:GND #PWR0101
U 1 1
P 5600 7400
F 0 "#PWR0101" H 5600 7150 50  0001 C CNN
F 1 "GND" H 5605 7227 50  0000 C CNN
F 2 "" H 5600 7400 50  0001 C CNN
F 3 "" H 5600 7400 50  0001 C CNN
	1    5600 7400
	1    0    0    -1  
$EndComp
$Comp
L power:+3.3V #PWR0102
U 1 1
P 5600 7300
F 0 "#PWR0102" H 5600 7150 50  0001 C CNN
F 1 "+3.3V" H 5615 7473 50  0000 C CNN
F 2 "" H 5600 7300 50  0001 C CNN
F 3 "" H 5600 7300 50  0001 C CNN
	1    5600 7300
	1    0    0    -1  
$EndComp
Text GLabel 6050 7100 0    50   Input ~ 0
SWCLK
Text GLabel 6050 7200 0    50   Input ~ 0
SWDIO
Text GLabel 6050 7000 0    50   Input ~ 0
RST
Wire Wire Line
	5600 7300 6050 7300
Wire Wire Line
	5600 7400 6050 7400
$Comp
L Device:R R13
U 1 1
P 2000 2000
F 0 "R13" H 2070 2046 50  0000 L CNN
F 1 "10k" H 2070 1955 50  0000 L CNN
F 2 "Resistor_SMD:R_0603_1608Metric" V 1930 2000 50  0001 C CNN
F 3 "~" H 2000 2000 50  0001 C CNN
	1    2000 2000
	1    0    0    -1  
$EndComp
Connection ~ 2000 1850
Wire Wire Line
	2000 1850 2050 1850
Wire Wire Line
	2000 2150 2250 2150
Connection ~ 2250 2150
Wire Wire Line
	4600 1300 4700 1300
Connection ~ 4600 1300
Connection ~ 4700 1300
Wire Wire Line
	4700 1300 4800 1300
Connection ~ 4800 1300
Wire Wire Line
	4800 1300 4900 1300
Wire Wire Line
	5000 1400 5000 1300
Wire Wire Line
	5000 1300 5100 1300
Connection ~ 5000 1300
Connection ~ 5100 1300
Wire Wire Line
	5100 1300 5200 1300
Connection ~ 5200 1300
Wire Wire Line
	5200 1300 5300 1300
NoConn ~ 4300 6100
$Comp
L power:GND #PWR0103
U 1 1
P 7600 1300
F 0 "#PWR0103" H 7600 1050 50  0001 C CNN
F 1 "GND" H 7605 1127 50  0000 C CNN
F 2 "" H 7600 1300 50  0001 C CNN
F 3 "" H 7600 1300 50  0001 C CNN
	1    7600 1300
	1    0    0    -1  
$EndComp
$Comp
L Device:C C7
U 1 1
P 5550 2300
F 0 "C7" H 5665 2346 50  0000 L CNN
F 1 "100n" H 5665 2255 50  0000 L CNN
F 2 "Capacitor_SMD:C_0603_1608Metric" H 5588 2150 50  0001 C CNN
F 3 "~" H 5550 2300 50  0001 C CNN
	1    5550 2300
	1    0    0    -1  
$EndComp
$Comp
L Device:C C8
U 1 1
P 6000 2300
F 0 "C8" H 6115 2346 50  0000 L CNN
F 1 "100n" H 6115 2255 50  0000 L CNN
F 2 "Capacitor_SMD:C_0603_1608Metric" H 6038 2150 50  0001 C CNN
F 3 "~" H 6000 2300 50  0001 C CNN
	1    6000 2300
	1    0    0    -1  
$EndComp
$Comp
L Device:C C9
U 1 1
P 6450 2300
F 0 "C9" H 6565 2346 50  0000 L CNN
F 1 "100n" H 6565 2255 50  0000 L CNN
F 2 "Capacitor_SMD:C_0603_1608Metric" H 6488 2150 50  0001 C CNN
F 3 "~" H 6450 2300 50  0001 C CNN
	1    6450 2300
	1    0    0    -1  
$EndComp
$Comp
L Device:C C10
U 1 1
P 6900 2300
F 0 "C10" H 7015 2346 50  0000 L CNN
F 1 "100n" H 7015 2255 50  0000 L CNN
F 2 "Capacitor_SMD:C_0603_1608Metric" H 6938 2150 50  0001 C CNN
F 3 "~" H 6900 2300 50  0001 C CNN
	1    6900 2300
	1    0    0    -1  
$EndComp
$Comp
L Device:C C13
U 1 1
P 7350 2300
F 0 "C13" H 7465 2346 50  0000 L CNN
F 1 "4.7u" H 7465 2255 50  0000 L CNN
F 2 "Capacitor_SMD:C_0603_1608Metric" H 7388 2150 50  0001 C CNN
F 3 "~" H 7350 2300 50  0001 C CNN
	1    7350 2300
	1    0    0    -1  
$EndComp
$Comp
L Device:C C11
U 1 1
P 8000 2300
F 0 "C11" H 8115 2346 50  0000 L CNN
F 1 "10n" H 8115 2255 50  0000 L CNN
F 2 "Capacitor_SMD:C_0603_1608Metric" H 8038 2150 50  0001 C CNN
F 3 "~" H 8000 2300 50  0001 C CNN
	1    8000 2300
	1    0    0    -1  
$EndComp
NoConn ~ 4800 2700
$Comp
L Device:C C12
U 1 1
P 8400 2300
F 0 "C12" H 8515 2346 50  0000 L CNN
F 1 "1u" H 8515 2255 50  0000 L CNN
F 2 "Capacitor_SMD:C_0603_1608Metric" H 8438 2150 50  0001 C CNN
F 3 "~" H 8400 2300 50  0001 C CNN
	1    8400 2300
	1    0    0    -1  
$EndComp
$Comp
L power:+3.3V #PWR045
U 1 1
P 5550 2100
F 0 "#PWR045" H 5550 1950 50  0001 C CNN
F 1 "+3.3V" H 5565 2273 50  0000 C CNN
F 2 "" H 5550 2100 50  0001 C CNN
F 3 "" H 5550 2100 50  0001 C CNN
	1    5550 2100
	1    0    0    -1  
$EndComp
$Comp
L power:GND #PWR046
U 1 1
P 5550 2500
F 0 "#PWR046" H 5550 2250 50  0001 C CNN
F 1 "GND" H 5555 2327 50  0000 C CNN
F 2 "" H 5550 2500 50  0001 C CNN
F 3 "" H 5550 2500 50  0001 C CNN
	1    5550 2500
	1    0    0    -1  
$EndComp
Wire Wire Line
	5550 2100 5550 2150
Wire Wire Line
	5550 2150 6000 2150
Connection ~ 5550 2150
Connection ~ 6000 2150
Wire Wire Line
	6000 2150 6450 2150
Connection ~ 6450 2150
Wire Wire Line
	6450 2150 6900 2150
Connection ~ 6900 2150
Wire Wire Line
	6900 2150 7350 2150
Connection ~ 7350 2150
Wire Wire Line
	7350 2150 8000 2150
Connection ~ 8000 2150
Wire Wire Line
	8000 2150 8400 2150
Wire Wire Line
	5550 2500 5550 2450
Wire Wire Line
	8400 2450 8000 2450
Connection ~ 5550 2450
Connection ~ 6000 2450
Wire Wire Line
	6000 2450 5550 2450
Connection ~ 6450 2450
Wire Wire Line
	6450 2450 6000 2450
Connection ~ 6900 2450
Wire Wire Line
	6900 2450 6450 2450
Connection ~ 7350 2450
Wire Wire Line
	7350 2450 6900 2450
Connection ~ 8000 2450
Wire Wire Line
	8000 2450 7350 2450
Wire Wire Line
	2150 2750 2150 2550
Wire Wire Line
	2150 2550 2250 2550
$Comp
L Switch:SW_Push_SPDT SW1
U 1 1
P 2250 2950
F 0 "SW1" V 2296 2762 50  0000 R CNN
F 1 "SW_Push_SPDT" V 2205 2762 50  0000 R CNN
F 2 "Connector_Molex:Molex_SPOX_5267-03A_1x03_P2.50mm_Vertical" H 2250 2950 50  0001 C CNN
F 3 "~" H 2250 2950 50  0001 C CNN
	1    2250 2950
	0    -1   -1   0   
$EndComp
NoConn ~ 2350 2750
NoConn ~ 6400 1300
NoConn ~ 5700 5700
NoConn ~ 5700 5600
Wire Wire Line
	5700 5400 6650 5400
Wire Wire Line
	6650 5400 6650 5800
Wire Wire Line
	5700 5500 6250 5500
Wire Wire Line
	6250 5500 6250 5800
NoConn ~ 5700 3200
NoConn ~ 4300 5900
NoConn ~ 4300 6000
NoConn ~ 5700 4800
NoConn ~ 5700 4000
NoConn ~ 5700 4100
$EndSCHEMATC
